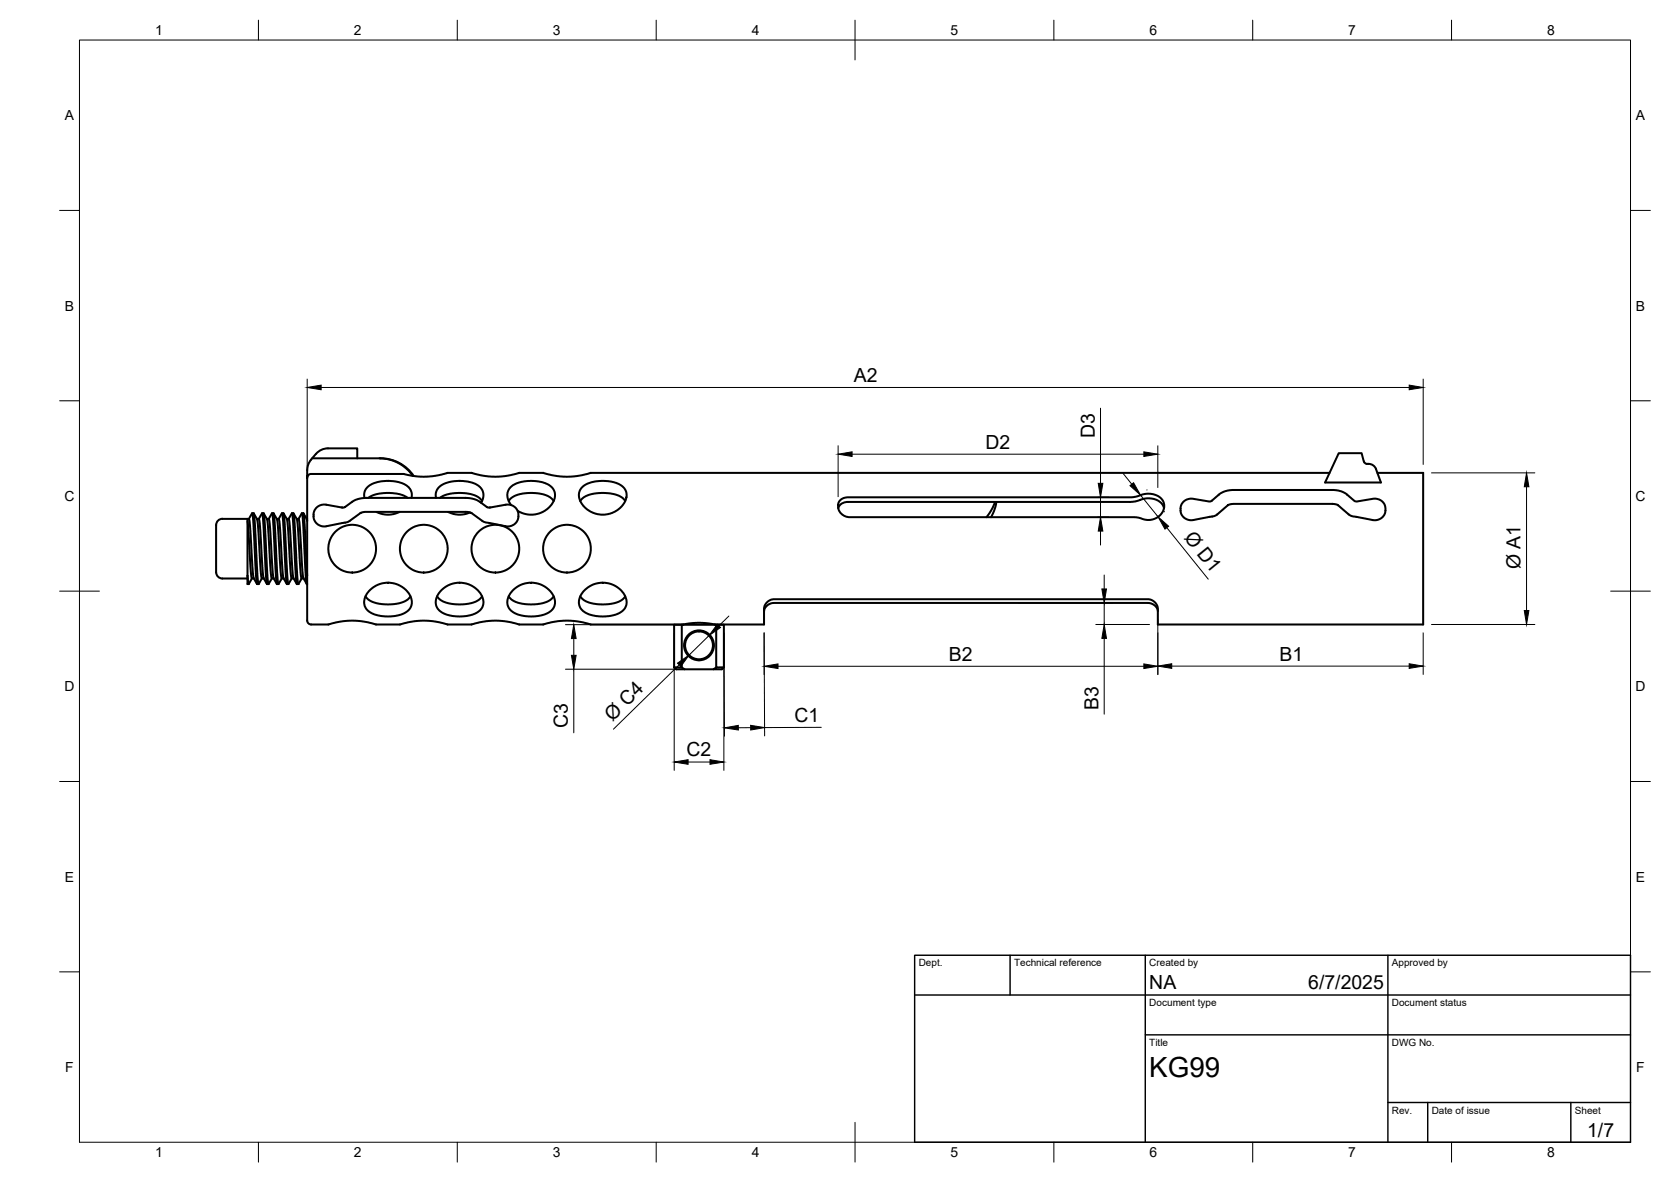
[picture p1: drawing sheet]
<svg xmlns="http://www.w3.org/2000/svg" width="420mm" height="297mm" viewBox="0 0 420 297" stroke-linecap="round" stroke-linejoin="round" font-family="sans-serif">
<!-- layer: Visible -->
<g fill="none" stroke="#000" stroke-width=".51">
<path d="M78.5 115.2h17.2M82.5 112.7h7.3v2.5M82.5 112.7a5.2 5.2 0 0 0-4.3 2.8l-.8 1.7-.2 2.9 .3-.7 .5-.3h23.5l2.4 .5 2.8 .2 2.8-.2 3-.8h6.1l2.6 .7 3.2 .3 2.9-.2 3.2-.8h6.1l2.6 .7 3.2 .3 2.7-.2 3.4-.8h185.8M95.4 115.2l2.3 .2 2.4 .9 1.9 1.3 1.8 2M95.7 115.2a10 10 0 0 1 8.3 4.4M342.9 116l-.5-2.1h-5.8l-3.4 7.3h14l-1.2-3.3M342.9 116l.3 .4 .5 .2a2.09 2.09 0 0 1 2.3 1.3M346.3 118.8h11.5v38.1h-66.7l-.1-4.6-1-1.2-1.2-.5h-94.3l-1.3 .5-1 1.2-.1 4.6h-12.4M54.3 131.9v11.9M54.4 131.9a1.52 1.52 0 0 1 1.5-1.5h6.3v14.3M62.2 130.9l.9 13.6 .2 .8 .5 .1M62.2 130.4h.4l.2 1 .7 11.9 .3 2"/>
<path d="M62.6 130.4l.8-1.4 .4 3.4 .6 13.1 .2 1.2 .4 .1M63.4 129h.4M63.8 129l.3 3.4 .6 12 .3 2.4 .8-1.4M63.8 129l.8 1.4M64.6 130.4h.5M64.6 130.5l.3 2.5 .7 10.9 .2 1.5M65.1 130.4l.8-1.4 .4 3.4 .6 12.3 .3 2.1M65.1 130.4l.3 2.2 .6 9.8 .3 2.9M65.9 129h.4l.2 1.2 .7 14.8 .3 1.8M66.3 129l.9 1.9 .9 13.2 .2 1.2 .5 .1M67.1 130.4h.5M67.6 130.4l.3 2.5 .7 11.7 .2 .7 .8 1.5"/>
<path d="M68.4 129l.3 1.9 .7 14.8 .2 1.1h.4M68.4 129l-.8 1.4M68.4 129h.4M68.8 129l.3 2.3 .7 14.2 .2 1.3M68.8 129l.8 1.4M69.6 130.5l.3 1.8 .6 11 .3 2.1M69.6 130.4h.5M70.1 130.4l.8-1.4 .3 2.5 .7 14.2 .2 1.1h.4M70.1 130.4l.3 1.6 .6 10.9 .3 2.4M70.9 129h.4M71.3 129l.3 2.9 .6 12.6 .3 2.3M71.3 129l.8 1.5 .2 .7 .7 12.3 .3 1.9"/>
<path d="M72.1 130.4l.5 .1 .2 .8 1 14M72.6 130.4l.8-1.4 .4 3.2 .6 13.1 .2 1.4 .4 .1M73.4 129h.4l.2 .9 .7 14.3 .3 2.6 .9-1.4M73.8 129l.8 1.4M74.6 130.4h.5M74.6 130.5l1 14.1 .2 .7 .5 .1M75.1 130.4l.3 2.1 .6 10.9 .3 1.9M75.9 129l.3 1.9 .7 13.6 .3 2.3M75.9 129l-.8 1.4M75.9 129h.4l.2 1.3 .7 14.4M76.3 129l.8 1.4M77.1 130.4h.1"/>
<path d="M77.1 130.5l.1 .4M77.2 120.1v34.8a1.92 1.92 0 0 0 .7 2h4.7l3.5-.8 2.7-.1 3.2 .3 2.5 .6h6.1l3.4-.7 2.8-.2 3 .3 2.7 .6h6.1l3.5-.8 2.7-.1 3.2 .3 2.5 .6h6.1l3.4-.7 2.9-.2 2.8 .2 2.8 .7h23.3M86.1 127.6l.7-.2 2.5-1.7 2.6-.6h25.3l2.7 .6 2.9 1.9 4.3-.8a2.61 2.61 0 0 1 3.2 2.5v.9l-.3 .8-.6 .7-.8 .5-1.2 .1-4.3-.9M86.1 127.5l-4.1-.7a2.61 2.61 0 0 0-3.2 2.5l.1 1.2 .6 .9 .8 .6 1 .3 6.2-1.1 3.1-2.3 1.2-.3h25.6l1.2 .3 3.1 2.3 1.3 .2M92.6 125.1l2-.9 2.6-.3 3.2 .3 2.1 .9M94.6 128.6l1.1 .5a6.5 6.5 0 0 0 4.8-.5M103.5 125.1v-1l-.2-1-1.1-1.1-2.1-.9-2.9-.3-2.2 .3-2.1 .9-.8 .8-.4 .7v1.6M109.6 125.1v-1.1l.4-1.2 1-.9 1.2-.5 2.1-.5h2l2.3 .4 1.5 .6a3 3 0 0 1 .9 4.5M110.6 125.1l1.4-.7 2-.4 2.7-.1 2.1 .4a3.9 3.9 0 0 1 2.4 1.6M112.6 128.6l1.4 .5 1.2 .2 1.8-.1 1.2-.4M127.9 125.9l.7-.8 1.1-.6 1.8-.5 1.7-.1 2.3 .1 1.7 .4 1.1 .6 .9 .9M128.5 126.9a3.3 3.3 0 0 1-.8-3.4 3.3 3.3 0 0 1 2.8-2.2l3.2-.5 1.7 .2 1.6 .4 1 .5 .9 .7 .5 1 .2 1.1-.3 1-.9 1.4-.9 .9-1.6 .9-1.2 .4h-1.6l-1.7-.3-1.2-.6"/>
<path d="M145.9 125.9l.7-.8 1.1-.6 1.9-.5 1.6-.1 2.3 .1 1.5 .4 1.5 .7 .7 .8M146.3 122.5l1.4-.9 2-.6 2.1-.2 2.6 .4 1.5 .6 1.1 1 .5 1.1-.1 1.4-.3 .9-.8 1.1-1.9 1.4-1.1 .4-1.3 .2-2.2-.2-1.4-.6-1.1-.8-1.4-1.7-.3-1.9 .2-.9zM211.3 125.7l.7-.5 1-.2h71.5l3.2-.8 1.2-.1 1.2 .1 1.3 .6 1 1 .3 1.1-.2 1.3-.8 1.3-1.4 .9-1.2 .3-1.3-.1-2.5-.6h-71.6a2.92 2.92 0 0 1-3-2.7l.1-.9zM250.2 126.1l-.7 1.7-1.5 2.2M250.5 126.1l-.6 2.4-.7 1.5M292.7 127.7l-.3-.8-1.1-1-1.2-.5-1.7-.2-2.9 .8-1.2 .1h-71.4l-1.5 .6-.6 1M297.5 126.2l.1-.1a2.93 2.93 0 0 1 2.4-.7l4.3 .6 2.9-2.2 1.4-.5 1.2-.2h25.6l1.5 .3 1.1 .4 2.9 2.2 4.4-.7a2.6 2.6 0 0 1 3.1 2.5l-.1 1-.6 1.1-1 .6-1.3 .2-5.7-1.1-3.3-2.7-1-.3h-25.3l-1.3 .3-3.3 2.7-6.2 1.1-1.5-.6-.8-1-.2-1.5zM54.4 143.8a1.56 1.56 0 0 0 1.5 1.6h6.3M62.2 144.7l.3 2.1M62.2 144.7v2.1h.3M63.4 145.4l-.9 1.4M63.8 145.3l.8 1.5"/>
<path d="M65.8 145.4h.5M66.3 145.3l.8 1.5M67.2 146.8h.3M68.4 145.4l-.9 1.4M70.8 145.4h.5M70.9 145.4l-.9 1.4M71.3 145.3l.8 1.5M73.3 145.4h.5M73.4 145.4l-.9 1.4M73.8 145.3l.8 1.5M76.3 145.3l.8 1.5M77.2 146.8h.1"/>
<path d="M91.9 149.9l.7 .8 1.1 .6 1.7 .4 1.9 .2 1.8-.1 2.1-.5 1.3-.6 .7-.8M92.8 148.5l1.6-1.3 1.6-.6 2-.2 1.7 .4 1.8 1 1.3 1.4 .7 1.9-.1 1.2-.5 .8-.6 .6-1.1 .6-1.2 .4-3.2 .2-2.8-.6-1.8-1.2-.6-1.4 .3-1.9zM109.9 149.9l.9 .9 1.1 .5 1.6 .5 1.8 .1 1.9-.1 1.8-.4 1.3-.6 .9-.9M111 148.3l1.5-1.1 1.8-.6 1.7-.2 2 .5 1.4 .8 1.4 1.4 .7 1.7-.2 1.6-.5 .9-.7 .5-2.1 .9-3.2 .2-2.8-.6-1.7-1-.5-.9-.2-.6 .3-1.8zM127.9 149.9l.7 .8 1.1 .6 1.8 .5 1.8 .1 1.8-.1 2.1-.5 1.1-.5 .9-.9M128.8 148.5l1.4-1.1 1.8-.8 2-.2 1.7 .4 1.9 1.1 1.3 1.4 .7 1.8-.2 1.2-.5 .8-.6 .6-1.2 .6-1.1 .4-3.2 .2-2.8-.6-1.6-.9-.4-.6-.4-.9 .1-1.5zM145.9 149.9l.9 .9 1.1 .5 1.6 .5 1.8 .1 1.8-.1 1.9-.4 1.5-.7 .7-.8M146.8 148.5l1.4-1.1 1.8-.8 2-.2 2 .5 1.8 1.1 1 1.2 .7 1.6-.1 1.5-.5 .8-.7 .7-2.2 .9-3.2 .2-2.7-.5-.9-.4-1-.9-.6-1.4 .3-1.9zM171.4 157h-1.9v10.7M171.4 157v10.7h-1.9M171.4 157h8.7M171.8 156.9l3.5-.4 2.1 .1 2.3 .3"/>
<path d="M171.8 156.9v.1M179.7 156.9v.1M192.1 153.6l.2-.7 .5-.7 .9-.5 .8-.2h94.2l.8 .2 .9 .5 .5 .6 .2 .8M169.5 167.7l.5 .5h9.4M171.4 167.7l.7 .5M182 167.7h-1.9v-10.7h1.9v10.7l-.5 .5h-2.1l.7-.5"/>
<circle cx="88.6" cy="137.9" r="6"/>
<circle cx="106.6" cy="137.9" r="6"/>
<circle cx="124.6" cy="137.9" r="6"/>
<circle cx="142.6" cy="137.9" r="6"/>
<circle cx="175.8" cy="162.2" r="3.5"/>
<circle cx="175.8" cy="162.2" r="3.8"/>
</g>
<!-- layer: BORDER -->
<g fill="none" stroke="#000" stroke-width=".25">
<path d="M20 10.1h390v276.9h-390zM65 5.1v5M115 5.1v5M165 5.1v5M215 5.1v10M265 5.1v5M315 5.1v5M365 5.1v5M15 52.9h5M410 52.9h5M15 100.7h5M410 100.7h5"/>
<path d="M15 148.6h10M405 148.6h10M15 196.4h5M410 196.4h5M15 244.2h5M410 244.2h5M65 287v5M115 287v5M165 287v5M215 282.1v9.9M265 287v5M315 287v5"/>
<path d="M365 287v5"/>
</g>
<!-- layer: TITLEBLOCK -->
<path d="M230 240.1h180v46.9h-180zM230 250h180M254 240.1v9.9M288 240.1v46.9M349 240.1v46.9M288 260.1h122M349 277.1h61M359 277.1v9.9M395 277.1v9.9" fill="none" stroke="#000" stroke-width=".36"/>
<!-- layer: FD_Dimensions -->
<g fill="none" stroke="#000" stroke-width=".25">
<path d="M77.2 95.3v22.7M80.8 97.4h273.5M357.8 95.3v21.4M210.7 112v12.8M214.2 114.1h73.4M276.7 102.6v18.9M282.4 119l2.2 2.7M291.1 112v10.5M359.9 118.8h26M276 125h2.8M276 130h2.8M276.7 125v5"/>
<path d="M276.7 133.5v3.5M286.8 124.4l4.4 5.5M288.4 123.1v.1M292.8 128.6h.1M293.4 132.6l10.4 12.9M383.8 122.3v31.1M142.2 157h27.1M169.5 159.1v34.5M178.3 159.7l-5 4.9M183.3 154.8l-2.5 2.5M256 151.5h23.7M275.5 156.9h13.5"/>
<path d="M277.6 144.5v3.5M277.6 151.5v5.4M291.1 155.7v13.8M357.8 159v10.5M359.9 156.9h26M142.2 168.2h27.8M144.3 160.5v4.2M144.3 168.2v16M170.8 167.1l-16.6 16.1M192.1 169.5v-10.5l.2 25.9M195.6 167.4h92M277.6 160.4v19.1"/>
<path d="M294.6 167.4h59.7M173 191.5h5.5M182.2 185l-.2-25.9v34.5M188.7 182.9h-3.1M206.5 182.8h-14.2"/>
</g>
<g fill="#000" stroke="#000" stroke-width=".25">
<path d="M77.2 97.4l3.6-.6v1.1zM354.3 96.8l3.5 .6-3.5 .5zM210.7 114.1l3.5-.6v1.2zM287.6 113.5l3.5 .6-3.5 .6zM276.7 130l.6 3.5h-1.2zM276.1 121.5h1.2l-.6 3.5zM284.1 122.1l.9-.8 1.8 3.1zM291.2 129.9l2.6 2.3-.9 .8zM383.8 118.8l.6 3.5h-1.1zM180.4 156.9l.8 .8-2.9 2zM277.1 148h1.1l-.6 3.5zM383.3 153.4h1.1l-.6 3.5z"/>
<path d="M144.3 157l.6 3.5h-1.2zM143.7 164.7h1.2l-.6 3.5zM170.3 166.7l3-2.1-2.1 2.9zM192.1 167.4l3.5-.6v1.2zM277.6 156.9l.6 3.5h-1.1zM287.6 166.8l3.5 .6-3.5 .6zM291.1 167.4l3.5-.6v1.2zM354.3 166.8l3.5 .6-3.5 .6zM169.5 191.5l3.5-.6v1.2zM178.5 190.9l3.5 .6-3.5 .6zM182.1 182.9l3.5-.6 .1 1.2zM188.7 182.3l3.6 .5-3.5 .7z"/>
</g>
<text font-size="7" x="289" y="270.6">KG99</text>
<g font-size="4.9">
<text x="214.7" y="96">A2</text>
<text x="247.8" y="112.7">D2</text>
<text x="275.3" y="110" transform="rotate(-90 275.3 110)">D3</text>
<text x="297.5" y="135.3" transform="rotate(51 297.5 135.3)">Ø D1</text>
<text x="382.3" y="143.1" transform="rotate(-90 382.3 143.1)">Ø A1</text>
<text x="238.6" y="166">B2</text>
<text x="321.8" y="166">B1</text>
<text x="276.2" y="178.4" transform="rotate(-90 276.2 178.4)">B3</text>
<text x="142.8" y="183" transform="rotate(-90 142.8 183)">C3</text>
<text x="154" y="181.3" transform="rotate(-44 154 181.3)">Ø C4</text>
<text x="199.7" y="181.3">C1</text>
<text x="172.6" y="190">C2</text>
<text x="289" y="248.5">NA</text>
<text x="329" y="248.5">6/7/2025</text>
<text x="399.1" y="285.7">1/7</text>
</g>
<g font-size="3.5">
<text x="39" y="8.8">1</text>
<text x="89" y="8.8">2</text>
<text x="139" y="8.8">3</text>
<text x="189" y="8.8">4</text>
<text x="239" y="8.8">5</text>
<text x="289" y="8.8">6</text>
<text x="339" y="8.8">7</text>
<text x="389" y="8.8">8</text>
<text x="16.3" y="30.2">A</text>
<text x="411.3" y="30.2">A</text>
<text x="16.3" y="78">B</text>
<text x="411.3" y="78">B</text>
<text x="16.2" y="125.9">C</text>
<text x="411.2" y="125.9">C</text>
<text x="16.2" y="173.7">D</text>
<text x="411.2" y="173.7">D</text>
<text x="16.3" y="221.6">E</text>
<text x="411.3" y="221.6">E</text>
<text x="16.4" y="269.4">F</text>
<text x="411.4" y="269.4">F</text>
<text x="39" y="290.8">1</text>
<text x="89" y="290.8">2</text>
<text x="139" y="290.8">3</text>
<text x="189" y="290.8">4</text>
<text x="239" y="290.8">5</text>
<text x="289" y="290.8">6</text>
<text x="339" y="290.8">7</text>
<text x="389" y="290.8">8</text>
</g>
<g font-size="2.5">
<text x="231" y="242.9">Dept.</text>
<text x="255" y="242.9">Technical reference</text>
<text x="289" y="242.9">Created by</text>
<text x="350" y="242.9">Approved by</text>
<text x="289" y="252.8">Document type</text>
<text x="350" y="252.8">Document status</text>
<text x="289" y="262.9">Title</text>
<text x="350" y="262.9">DWG No.</text>
<text x="350" y="279.9">Rev.</text>
<text x="360" y="279.9">Date of issue</text>
<text x="396" y="279.9">Sheet</text>
</g>
</svg>
